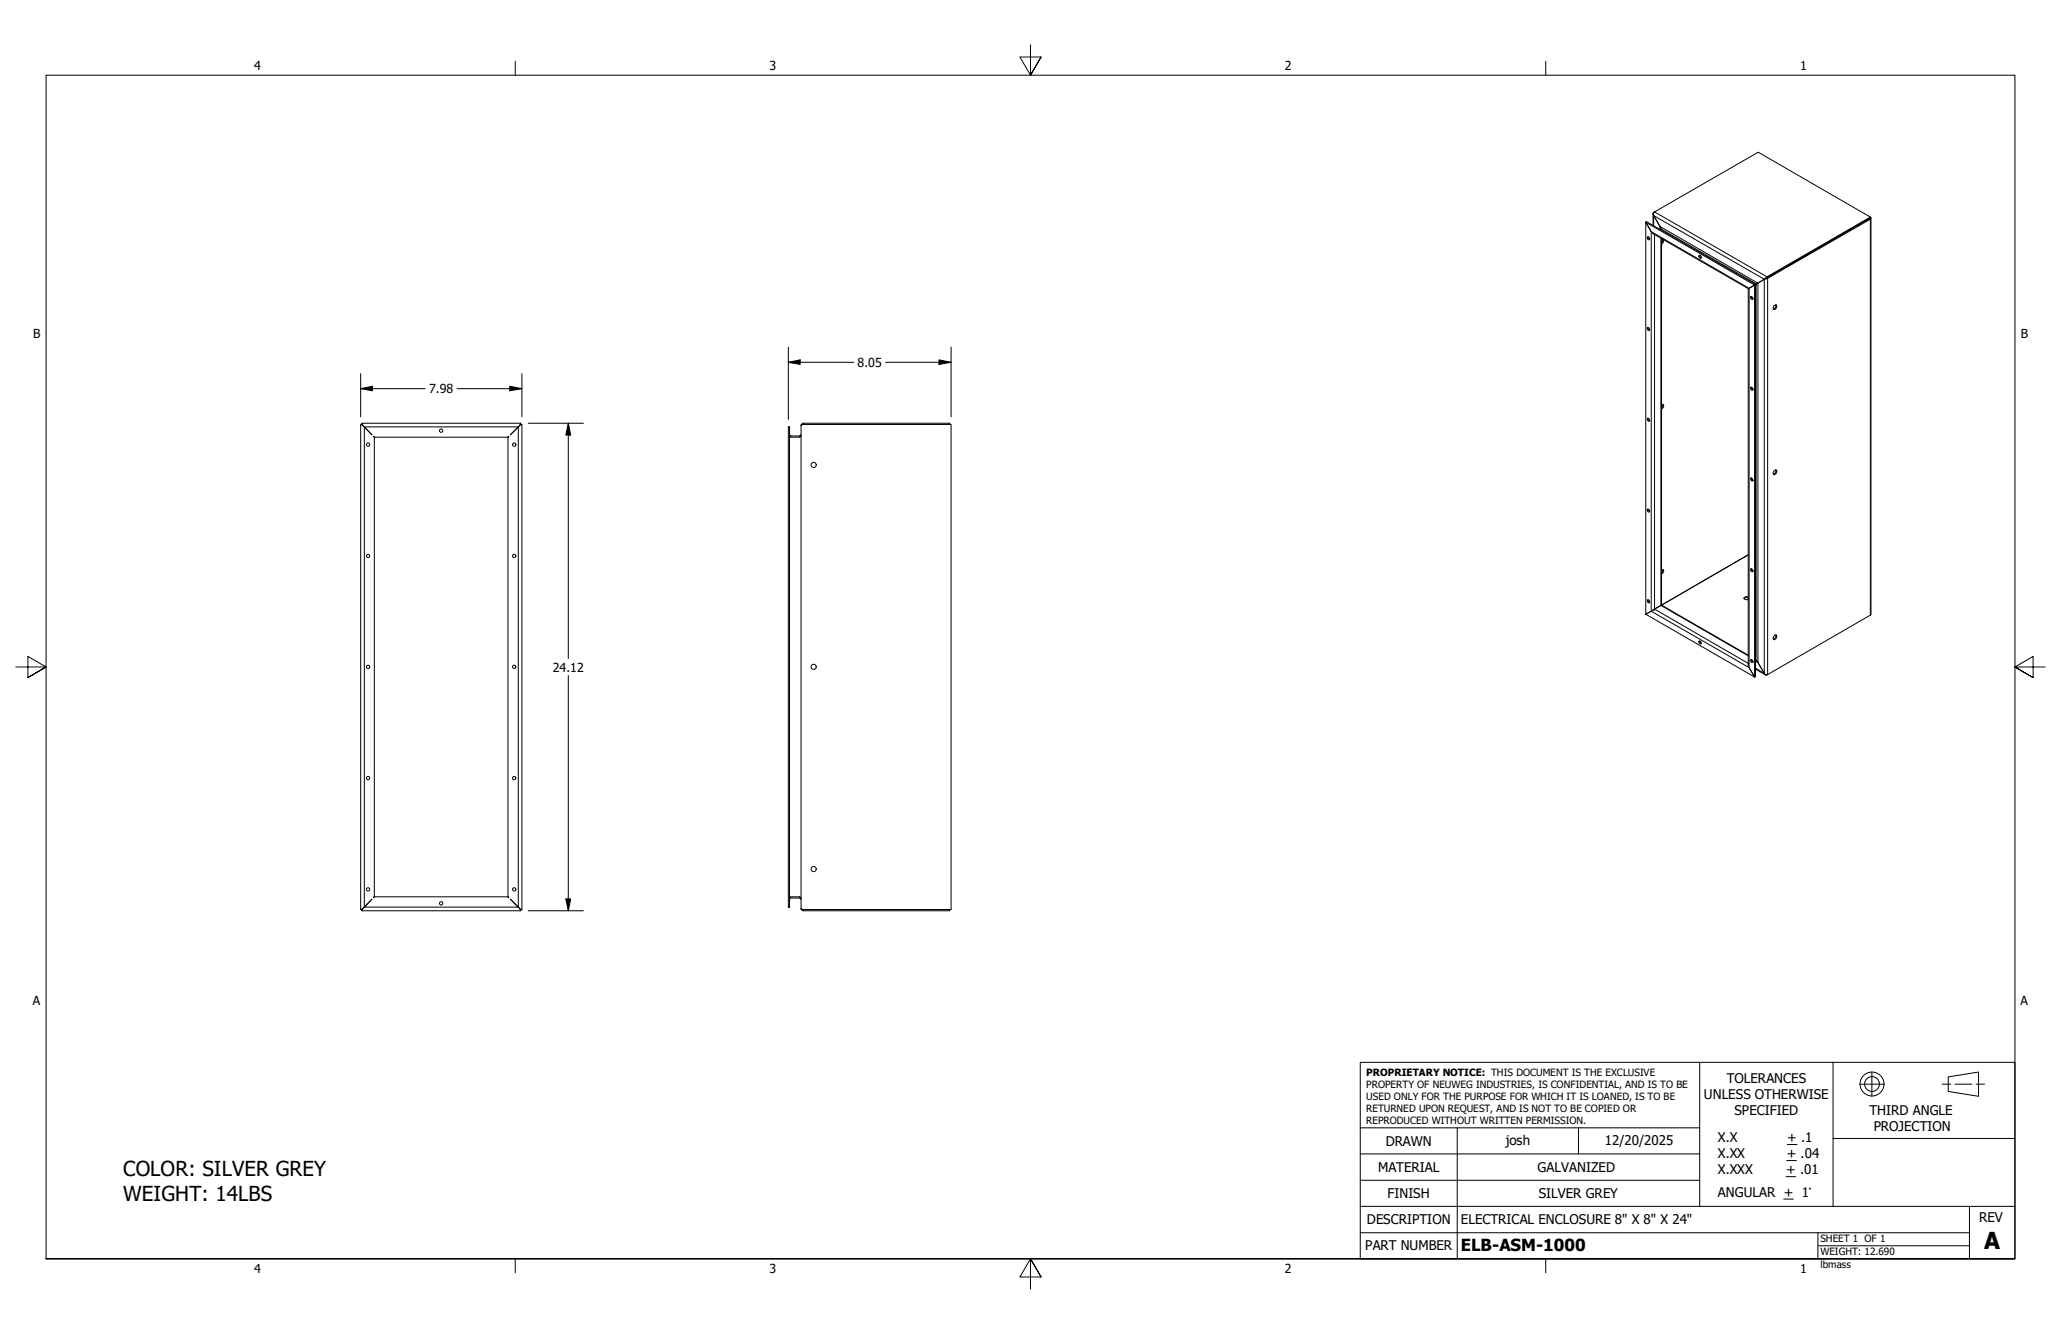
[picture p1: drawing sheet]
<svg xmlns="http://www.w3.org/2000/svg" width="432mm" height="279mm" viewBox="0 0 432 279" stroke-linecap="round" stroke-linejoin="round" font-family="sans-serif">
<!-- layer: Visible (ANSI) -->
<g fill="none" stroke="#000" stroke-width=".21">
<path d="M344.9 46.4l-.1 .1 22.8 13.2-1.1 .7 1.1-.7v82.1l.2-.1M344.9 46.4l-.1 .1 1.1 2-1.1-2v82.2M344.9 46.4l22.9 13.2M345.1 49.7a.31 .31 0 0 1 .5 .1 .31 .31 0 0 1-.2 .4zM345.3 49.6l.1 .4 .2 .1M346.3 44.8v2.4M346.4 49l-.2-.2 20.1 11.7M346.5 45.1l1.3 2.3M346.6 44.4l21.8-12.5 23.6 13.6-.1 .4-21.6 12.5-.7 .1M346.6 44.4a.45 .45 0 0 0-.1 .7M346.6 44.4l-.2 .4 .1 .3M347.8 47.4l.2 .4-.2 .3z"/>
<path d="M348.1 50.2h.3a.55 .55 0 0 1 .1 .5 .55 .55 0 0 1-.4 .4M348.1 50v76.7l18.2-10.5-18.2 10.5 18.2 10.5M348.4 50.2l-.3 .7M356 53.5a.33 .33 0 0 1 .4 .2 .33 .33 0 0 1-.1 .4l-.2-.1zM356.1 53.5l.3 .5M367.8 59.6l.1 .1-.1 .1M367.8 59.6l-.2 .1M367.8 59.4v82.3M367.8 59.4l-.2 .1M368.3 59.3l-.4 .4M368.3 59.3l-.5 .1M369.6 58.5l.2-.1-1.5 .9"/>
<path d="M369.6 58.5l-1.3 .8M391.7 45.8l-21.5 12.4 21.7-12.5v-.2l-21.8 12.5-.5 .5M392 45.7v83l-21.7 12.6M345.1 68.6a.35 .35 0 0 1 .5 .2 .35 .35 0 0 1-.1 .4h-.3zM345.3 68.6l.1 .4 .2 .2M366.3 60.5h.1M366.3 60.5v78.9M366.8 62.1a.37 .37 0 0 1 .4 .2 .37 .37 0 0 1-.1 .4l-.3-.2zM367 62.1v.4l.3 .1M371.6 64.1l.5-.3a.59 .59 0 0 1 .1 .7 .59 .59 0 0 1-.7 .3zM372 63.8a.79 .79 0 0 1-.5 1M75.6 88.9l.5 .3"/>
<path d="M75.6 88.9v101.6h.2v.3M75.8 88.6l.3 .6M76.1 89.2l.2 .2M76.3 89.4h32.3l-1.7 1.7 1.7-1.7v100.6l-1.7-1.7 1.7 1.7h-32.3l1.6-1.7-1.6 1.7M76.3 89.4l1.6 1.7-1.6-1.7v100.6M78.2 91.4l.2 .2M78.4 91.6v96.2M78.4 91.6h28M106.4 91.6v96.2M106.6 91.4l-.2 .2M108.8 89.2l-.2 .2M109.1 88.6l-.3 .6"/>
<path d="M109.1 88.6h-33.3v.3h-.2M109.1 88.6v.3h.2M109.3 88.9l-.5 .3M109.3 88.9v101.6M165.2 89.4h.2v100.6h-.2zM165.2 89.4h.2M167.6 91.3h-2l-.2-.2 .1 .3 .2 .2h1.9M167.6 91.3l.2-.2-.2 .5M167.6 91.3v.3M167.8 89.2l.3-.3h31.2v101.6h-31.2l-.3-.3M167.8 89.2v101M199 88.9v-.3h-30.8l-.4 .4v.2"/>
<path d="M345.2 87.6l.3 .2 .1 .3a.35 .35 0 0 1-.4-.1 .35 .35 0 0 1 0-.4zM345.3 87.6l.1 .4 .2 .1M348.1 84.8l.1-.1a.49 .49 0 0 1 .4 .5 .49 .49 0 0 1-.5 .5M348.4 84.7l-.3 .8M366.8 81.1a.33 .33 0 0 1 .4 .2 .33 .33 0 0 1-.2 .4l-.2-.2zM367 81.1v.4l.3 .2M371.7 98.6l.3-.2a.5 .5 0 0 1 .3 .5 .5 .5 0 0 1-.4 .5h-.3l-.1-.2zM372 98.4a.76 .76 0 0 1-.5 .9M345.1 106.7a.35 .35 0 0 1 .5 .1 .35 .35 0 0 1-.1 .5l-.3-.1zM345.3 106.6l.1 .4 .2 .1M348.1 119.4l.3-.1a.55 .55 0 0 1 .1 .6 .55 .55 0 0 1-.4 .4M348.4 119.3l-.3 .7"/>
<path d="M366.8 119.1a.37 .37 0 0 1 .4 .2 .37 .37 0 0 1-.1 .5l-.3-.3zM366.8 100.1a.37 .37 0 0 1 .4 .2 .37 .37 0 0 1-.1 .5l-.3-.3zM367 100.1v.4l.3 .1M367 119.1v.4l.3 .1M344.8 128.7l22.8 13.1-1.1-2 1.1 2 .2-.1M345.1 125.7a.38 .38 0 0 1 .5 .1 .38 .38 0 0 1-.1 .5l-.3-.1zM345.3 125.6l.1 .4 .2 .2M345.9 128l-1.1 .7M346.5 127.7h.1M346.6 127.6l-.4 .2M346.6 127.6l-.1 .1M348 126.8l-1.4 .8"/>
<path d="M356 134.2a.35 .35 0 0 1 .4 .3 .35 .35 0 0 1-.1 .4l-.4-.5zM356.1 134.2l.3 .6M366.3 125a.58 .58 0 0 0-.9 .4l.4 .2 .5-.1M366.3 125.3l-.5-.1-.4 .2M366.8 138.2a.3 .3 0 0 1 .4 .2 .3 .3 0 0 1-.2 .3zM367 138.1v.4l.3 .2M367.8 138.4l.2-.1 .3 .4zM368.3 138.7l1.3 2.3M371.7 133.2l.3-.2a.5 .5 0 0 1 .2 .6 .5 .5 0 0 1-.7 .3v-.3zM372 133a.69 .69 0 0 1-.5 .9M367.8 140.1l2.1 1.3M369.6 141l.4 .3h.3"/>
<path d="M369.6 141l.4 .4 .3-.1M75.8 190.8h33.3M76.1 190.2l-.5 .3M76.1 190.2l-.3 .6M76.3 190l-.2 .2M78.4 187.8l-.2 .2M78.4 187.8h28M106.4 187.8l.2 .2M108.6 190l.2 .2M108.8 190.2l.5 .3M108.8 190.2l.3 .6M109.3 190.5h-.2v.3"/>
<path d="M165.2 190h.2M165.5 188l.2-.2h1.9v.3h-2l-.2 .2zM167.6 187.8l.2 .5-.2-.2M167.8 190.2v.2l.4 .4h30.8v-.3"/>
<circle cx="77.1" cy="93.1" r=".35"/>
<circle cx="92.4" cy="90.2" r=".35"/>
<circle cx="107.7" cy="93.1" r=".35"/>
<circle cx="170.5" cy="97.4" r=".54"/>
<circle cx="77.1" cy="116.4" r=".35"/>
<circle cx="107.7" cy="116.4" r=".35"/>
<circle cx="77.1" cy="139.7" r=".35"/>
<circle cx="107.7" cy="139.7" r=".35"/>
<circle cx="170.5" cy="139.7" r=".54"/>
<circle cx="77.1" cy="163" r=".35"/>
<circle cx="107.7" cy="163" r=".35"/>
<circle cx="77.1" cy="186.3" r=".35"/>
<circle cx="92.4" cy="189.2" r=".35"/>
<circle cx="107.7" cy="186.3" r=".35"/>
<circle cx="170.5" cy="182" r=".54"/>
</g>
<!-- layer: Visible Narrow (ANSI) -->
<path d="M345.9 48.5l20.6 11.9v79.4l-20.6-11.8zM346.5 47.3v-2.2l23.1 13.4v82.5l-1.8-1M346.5 44.5h.1M346.6 44.4l23.6 13.6 .1 .3v83M346.6 49.1v78.5l19.7 11.3M347.8 48.1v-.7l20.5 11.9v79.4l-.5-.3M348 49.8v77l18.3 10.6M348 47.9l19.8 11.5M367.9 59.7v78.6M391.7 45.8l.2 .1v82.9M346.5 127.7h.1M370.2 141.3v.1" fill="none" stroke="#000" stroke-width=".21"/>
<!-- layer: Border (ANSI) -->
<path d="M107.9 12.8v2.9M215.9 9.4v6.3l-2.2-3.8h4.4l-2.2 3.8 2.2-3.8M323.8 12.8v2.9M3.3 139.7h6.4l-3.9-2.2v4.4l3.9-2.2-3.9 2.2M428.5 139.7h-6.4l3.9-2.2v4.4l-3.9-2.2 3.9 2.2M9.7 263.7v-248h412.4v248h-412.4h412.4M107.9 263.7v2.9M218.1 267.5l-2.2-3.8 2.2 3.8h-4.4l2.2-3.8v6.3M323.8 263.7v2.9" fill="none" stroke="#000" stroke-width=".21"/>
<!-- layer: Title (ANSI) -->
<g fill="none" stroke="#000" stroke-width=".21">
<path d="M285 222.5h137.1v41.2h-137.1zM285 236.2h71.1M305.3 236.2v27.5M330.7 236.2v5.5M356.1 222.5v30.2M374.5 239.7h2M384 222.5v15.9M389.6 227.1h5.1M392.2 224.5v5.1M406.9 227.1h1.8M408.2 225.6l6.3-1.1v5.1l-6.3-1zM409.6 227.1h3.5"/>
<path d="M414 227.1h1.8M422.1 238.4h-38.1v14.3M285 258.2h127.6M285 252.7h137.1M285 247.2h71.1M285 241.7h71.1M373.7 251.1h2M374.2 246.4h2M374.3 243.1h2.1M380.9 258.2v5.5M412.6 252.7v11M380.9 260.9h31.7"/>
<circle cx="392.2" cy="227" r="2.51"/>
<circle cx="392.2" cy="227" r="1.56"/>
</g>
<!-- layer: Dimension (ANSI) -->
<g fill="none" stroke="#000" stroke-width=".21">
<path d="M75.6 78.2v9.1M109.3 78.2v9.1M165.2 75.9l2.4-.5v.9zM165.2 75.9h13.7M165.2 72.7v15.1M185.5 75.9h13.8M196.7 75.4l2.6 .5-2.6 .4zM199.3 72.7v14.6M75.6 81.4l2.4-.5v1zM75.6 81.4h13.5M95.8 81.4h13.5M106.8 80.9l2.5 .5-2.5 .5z"/>
<path d="M110.7 88.6h11.5M119.1 88.6l.5 2.5h-1zM119.1 88.6v49.3M119.1 141.5v49.3M110.7 190.8h11.5M118.6 188.3h1l-.5 2.5z"/>
</g>
<path d="M165.2 75.9l2.4-.5v.9zM196.7 75.4l2.6 .5-2.6 .4zM75.6 81.4l2.4-.5v1zM106.8 80.9l2.5 .5-2.5 .5zM119.1 88.6l.5 2.5h-1zM118.6 188.3h1l-.5 2.5z" fill="#000"/>
<text font-size="4.9" x="415.7" y="261.6">A</text>
<g font-size="4.3">
<text x="25.8" y="246.3">COLOR: SILVER GREY</text>
<text x="25.8" y="251.6">WEIGHT: 14LBS</text>
</g>
<text font-size="3.5" x="306.1" y="262">ELB-ASM-1000</text>
<g font-size="2.8">
<text x="361.8" y="226.9">TOLERANCES</text>
<text x="357" y="230.3">UNLESS OTHERWISE</text>
<text x="363.4" y="233.6">SPECIFIED</text>
<text x="391.7" y="233.5">THIRD ANGLE</text>
<text x="290.3" y="240">DRAWN</text>
<text x="315.5" y="239.7">josh</text>
<text x="336.2" y="239.8">12/20/2025</text>
<text x="359.9" y="239.3">X.X</text>
<text x="374.5" y="239.3">+ .1</text>
<text x="392.6" y="236.8">PROJECTION</text>
<text x="288.7" y="245.5">MATERIAL</text>
<text x="322.1" y="245.5">GALVANIZED</text>
<text x="359.9" y="242.6">X.XX</text>
<text x="359.9" y="245.9">X.XXX</text>
<text x="374.2" y="245.9">+ .01</text>
<text x="374.3" y="242.6">+ .04</text>
<text x="290.7" y="251">FINISH</text>
<text x="322.4" y="251">SILVER GREY</text>
<text x="359.9" y="250.7">ANGULAR + 1°</text>
<text x="286.4" y="256.4">DESCRIPTION</text>
<text x="306.1" y="256.3">ELECTRICAL ENCLOSURE 8&quot; X 8&quot; X 24&quot;</text>
<text x="414.7" y="256">REV</text>
<text x="286" y="261.9">PART NUMBER</text>
</g>
<g font-size="2.6">
<text x="53.3" y="14.7">4</text>
<text x="161.2" y="14.7">3</text>
<text x="269.2" y="14.7">2</text>
<text x="377.1" y="14.7">1</text>
<text x="6.9" y="70.8">B</text>
<text x="423.4" y="70.8">B</text>
<text x="179.6" y="76.8">8.05</text>
<text x="89.9" y="82.4">7.98</text>
<text x="115.8" y="140.7">24.12</text>
<text x="6.9" y="210.5">A</text>
<text x="423.3" y="210.5">A</text>
<text x="53.3" y="266.6">4</text>
<text x="161.2" y="266.6">3</text>
<text x="269.2" y="266.6">2</text>
<text x="377.1" y="266.6">1</text>
</g>
<g font-size="2.1">
<text x="286.3" y="225.4">PROPRIETARY NOTICE: THIS DOCUMENT IS THE EXCLUSIVE</text>
<text x="286.3" y="227.8">PROPERTY OF NEUWEG INDUSTRIES, IS CONFIDENTIAL, AND IS TO BE</text>
<text x="286.3" y="230.4">USED ONLY FOR THE PURPOSE FOR WHICH IT IS LOANED, IS TO BE</text>
<text x="286.3" y="232.9">RETURNED UPON REQUEST, AND IS NOT TO BE COPIED OR</text>
<text x="286.3" y="235.4">REPRODUCED WITHOUT WRITTEN PERMISSION.</text>
<text x="381.4" y="260.2">SHEET 1 OF 1</text>
<text x="381.4" y="263">WEIGHT: 12.690</text>
<text x="381.4" y="265.5">lbmass</text>
</g>
</svg>
